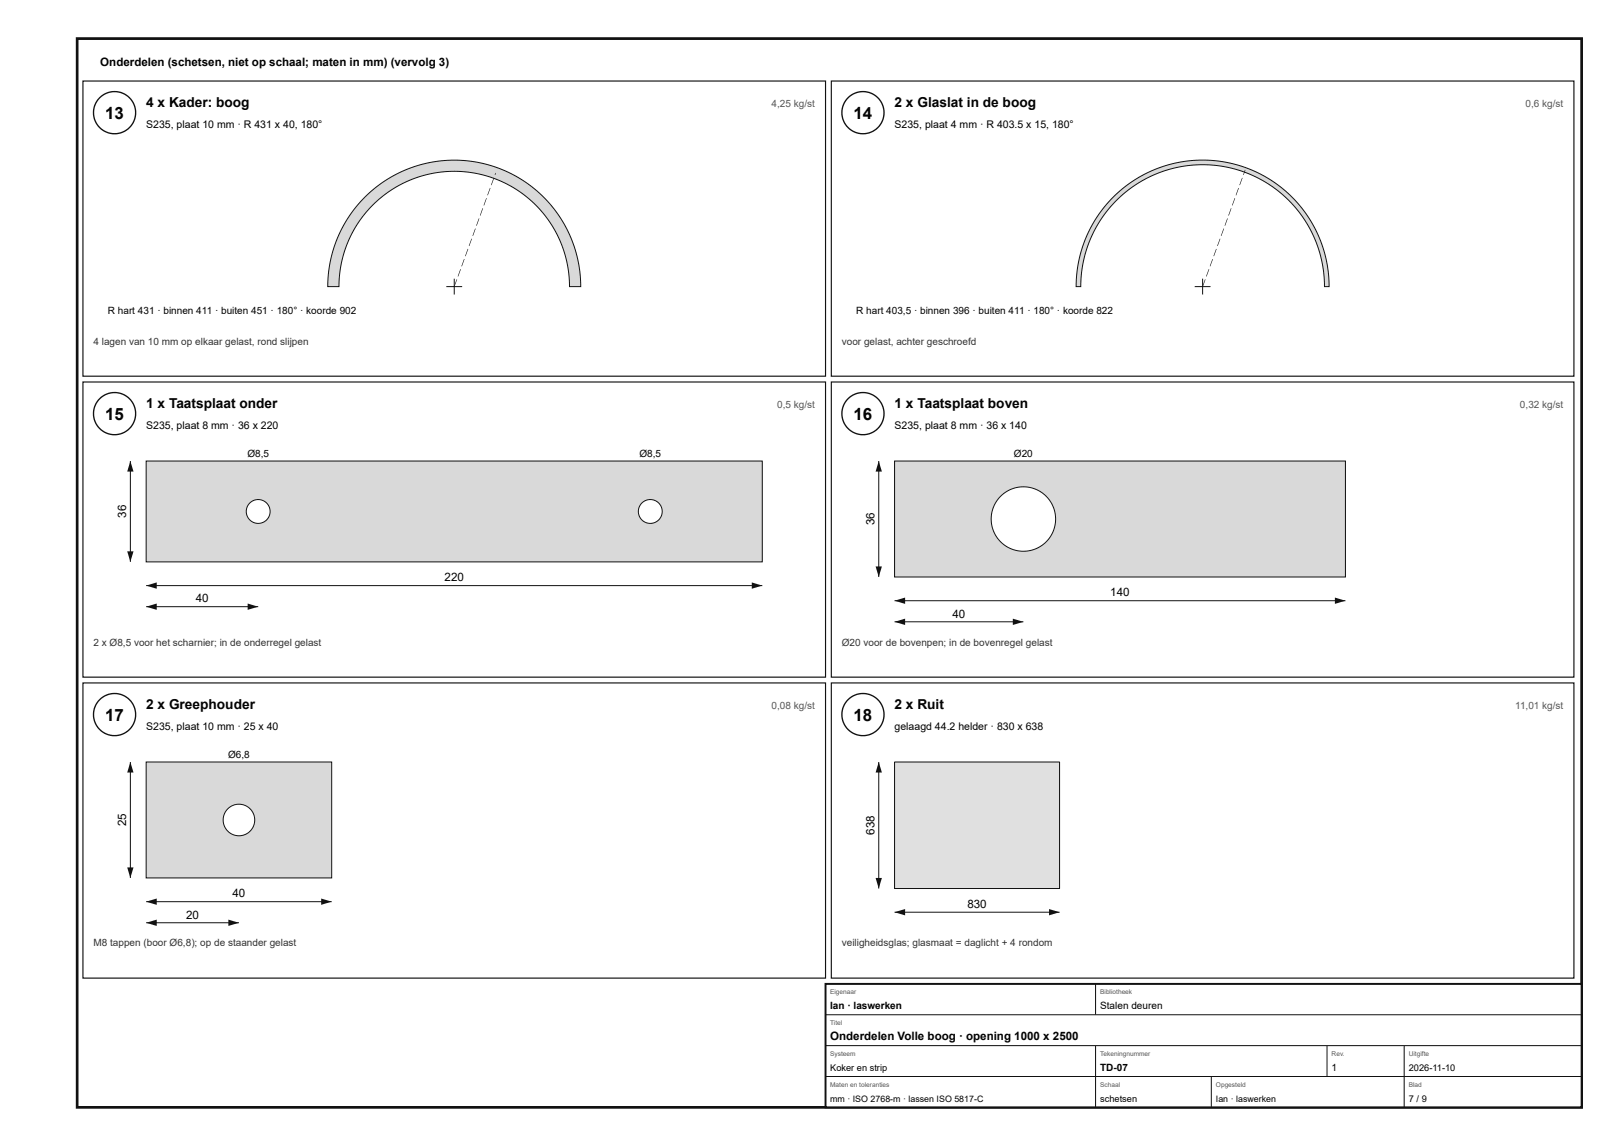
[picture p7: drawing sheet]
<svg xmlns="http://www.w3.org/2000/svg" width="420mm" height="297mm" viewBox="0 0 420 297" stroke-linecap="round" stroke-linejoin="round" font-family="sans-serif">
<path d="M20 10h390v277h-390z" fill="none" stroke="#111" stroke-width=".7" stroke-linecap="butt"/>
<path d="M21.5 21h192.5v76.5h-192.5z" fill="none" stroke="#111" stroke-width=".3"/>
<circle cx="29.7" cy="29.2" r="5.5" fill="#fff"/>
<circle cx="29.7" cy="29.2" r="5.5" fill="none" stroke="#111" stroke-width=".35"/>
<path d="M94.6 51.1l3.6-3.1 4.1-2.6 4.4-2 4.7-1.3 4.7-.6 4.9 .2 4.7 .8 4.6 1.5 4.3 2.2 3.9 2.7 3.5 3.4 3 3.8 2.4 4.2 1.7 4.5 1.1 4.7 .3 4.8h-2.9l-.1-2.9-.5-3.3-.8-2.8-1.1-3.1-1.4-2.6-1.7-2.8-1.9-2.3-2.3-2.4-4.4-3.3-4.9-2.4-5.3-1.5-5.5-.5-5.4 .5-5.3 1.5-4.9 2.4-4.4 3.3-2.3 2.4-1.9 2.3-1.6 2.4-1.5 3-1 2.7-.9 3.2-.4 2.9-.2 3.3h-2.9l.1-3.2 .5-3.2 .8-3.1 1.1-3.1 1.3-2.9 1.7-2.7 1.9-2.6z" fill="#d7dadc"/>
<path d="M94.6 51.1l3.6-3.1 4.1-2.6 4.4-2 4.7-1.3 4.7-.6 4.9 .2 4.7 .8 4.6 1.5 4.3 2.2 3.9 2.7 3.5 3.4 3 3.8 2.4 4.2 1.7 4.5 1.1 4.7 .3 4.8h-2.9l-.1-2.9-.5-3.3-.8-2.8-1.1-3.1-1.4-2.6-1.7-2.8-1.9-2.3-2.3-2.4-4.4-3.3-4.9-2.4-5.3-1.5-5.5-.5-5.4 .5-5.3 1.5-4.9 2.4-4.4 3.3-2.3 2.4-1.9 2.3-1.6 2.4-1.5 3-1 2.7-.9 3.2-.4 2.9-.2 3.3h-2.9l.1-3.2 .5-3.2 .8-3.1 1.1-3.1 1.3-2.9 1.7-2.7 1.9-2.6zM115.7 74.3h4.1M117.7 72.2v4.1" fill="none" stroke="#111" stroke-width=".26"/>
<path d="M118.4 72.4h.1l-.7 1.9h-.1zM119.3 69.7l.2 .1-.7 1.9-.2-.1zM120.3 67.1l.1 .1-.7 1.8h-.1zM121.2 64.5h.2l-.7 1.9h-.1zM122.2 61.9h.1l-.6 1.9-.2-.1zM123.2 59.2l.1 .1-.7 1.9-.1-.1zM124.1 56.6h.2l-.7 1.9h-.2zM125.1 54h.1l-.7 1.9-.1-.1zM126 51.3l.2 .1-.7 1.9-.1-.1zM127 48.7l.1 .1-.6 1.8h-.2zM128 46.1h.1l-.7 1.9h-.1zM128.4 44.8l.2 .1-.2 .5-.2-.1z" fill="#111"/>
<path d="M215.5 21h192.5v76.5h-192.5z" fill="none" stroke="#111" stroke-width=".3"/>
<circle cx="223.7" cy="29.2" r="5.5" fill="#fff"/>
<circle cx="223.7" cy="29.2" r="5.5" fill="none" stroke="#111" stroke-width=".35"/>
<path d="M288.6 51.1l3.6-3.2 4.1-2.5 4.4-2 4.7-1.3 4.7-.6 4.9 .1 4.7 .9 4.6 1.5 4.3 2.2 3.9 2.7 3.5 3.4 3 3.8 2.4 4.2 1.7 4.5 1.1 4.7 .3 4.8h-1.2l-.2-3.9-.6-3.4-1-3.4-1.4-3.2-1.3-2.4-1.7-2.5-3.6-4.1-2.3-2-2.6-1.8-2.6-1.5-2.5-1.2-2.6-.8-3-.8-3.1-.5-3.1-.1-3 .1-3.1 .5-2.7 .6-2.9 1-2.8 1.3-2.7 1.6-2.2 1.6-2.3 2-1.9 2-2 2.4-2.7 4.6-1.4 3.2-1 3.4-.6 3.4-.2 3.9h-1.2l.1-3.2 .5-3.2 .8-3.1 1.1-3.1 1.3-2.9 1.7-2.7 1.9-2.6z" fill="#d7dadc"/>
<path d="M288.6 51.1l3.6-3.2 4.1-2.5 4.4-2 4.7-1.3 4.7-.6 4.9 .1 4.7 .9 4.6 1.5 4.3 2.2 3.9 2.7 3.5 3.4 3 3.8 2.4 4.2 1.7 4.5 1.1 4.7 .3 4.8h-1.2l-.2-3.9-.6-3.4-1-3.4-1.4-3.2-1.3-2.4-1.7-2.5-3.6-4.1-2.3-2-2.6-1.8-2.6-1.5-2.5-1.2-2.6-.8-3-.8-3.1-.5-3.1-.1-3 .1-3.1 .5-2.7 .6-2.9 1-2.8 1.3-2.7 1.6-2.2 1.6-2.3 2-1.9 2-2 2.4-2.7 4.6-1.4 3.2-1 3.4-.6 3.4-.2 3.9h-1.2l.1-3.2 .5-3.2 .8-3.1 1.1-3.1 1.3-2.9 1.7-2.7 1.9-2.6zM309.7 74.3h4.1M311.7 72.2v4.1" fill="none" stroke="#111" stroke-width=".26"/>
<path d="M312.4 72.4h.1l-.7 1.9h-.1zM313.3 69.7l.2 .1-.7 1.9-.2-.1zM314.3 67.1l.1 .1-.7 1.8h-.1zM315.2 64.5h.2l-.7 1.9h-.1zM316.2 61.9h.1l-.6 1.9-.2-.1zM317.2 59.2l.1 .1-.7 1.9-.1-.1zM318.1 56.6h.2l-.7 1.9h-.2zM319.1 54h.1l-.7 1.9-.1-.1zM320 51.3l.2 .1-.7 1.9-.1-.1zM321 48.7l.1 .1-.6 1.8h-.2zM322 46.1h.1l-.7 1.9h-.1zM322.7 44l.2 .1-.5 1.3-.2-.1z" fill="#111"/>
<path d="M21.5 99h192.5v76.5h-192.5z" fill="none" stroke="#111" stroke-width=".3"/>
<circle cx="29.7" cy="107.2" r="5.5" fill="#fff"/>
<circle cx="29.7" cy="107.2" r="5.5" fill="none" stroke="#111" stroke-width=".35"/>
<path d="M37.9 119.5h159.7v26.1h-159.7z" fill="#d7dadc"/>
<path d="M37.9 119.5h159.7v26.1h-159.7z" fill="none" stroke="#111" stroke-width=".26"/>
<circle cx="66.9" cy="132.6" r="3.1" fill="#fff"/>
<circle cx="66.9" cy="132.6" r="3.1" fill="none" stroke="#111" stroke-width=".26"/>
<circle cx="168.6" cy="132.6" r="3.1" fill="#fff"/>
<g fill="none" stroke="#111" stroke-width=".26">
<path d="M37.9 151.8h159.7"/>
<circle cx="168.6" cy="132.6" r="3.1"/>
</g>
<g fill="#111">
<path d="M37.9 151.8l2.7-.9v1.7z"/>
<path d="M194.9 150.9l2.7 .9-2.7 .8z"/>
</g>
<path d="M33.8 119.5v26.1" fill="none" stroke="#111" stroke-width=".26"/>
<g fill="#111">
<path d="M33.8 119.5l.8 2.7h-1.6z"/>
<path d="M33 142.9h1.6l-.8 2.7z"/>
</g>
<path d="M37.9 157.2h29" fill="none" stroke="#111" stroke-width=".26"/>
<g fill="#111">
<path d="M37.9 157.2l2.7-.8v1.7z"/>
<path d="M64.2 156.4l2.7 .8-2.7 .9z"/>
</g>
<path d="M215.5 99h192.5v76.5h-192.5z" fill="none" stroke="#111" stroke-width=".3"/>
<circle cx="223.7" cy="107.2" r="5.5" fill="#fff"/>
<circle cx="223.7" cy="107.2" r="5.5" fill="none" stroke="#111" stroke-width=".35"/>
<path d="M231.9 119.5h116.9v30h-116.9z" fill="#d7dadc"/>
<path d="M231.9 119.5h116.9v30h-116.9z" fill="none" stroke="#111" stroke-width=".26"/>
<circle cx="265.3" cy="134.5" r="8.3" fill="#fff"/>
<g fill="none" stroke="#111" stroke-width=".26">
<path d="M231.9 155.7h116.9"/>
<circle cx="265.3" cy="134.5" r="8.3"/>
</g>
<g fill="#111">
<path d="M231.9 155.7l2.7-.8v1.6z"/>
<path d="M346 154.9l2.8 .8-2.8 .8z"/>
</g>
<path d="M227.8 119.5v30" fill="none" stroke="#111" stroke-width=".26"/>
<g fill="#111">
<path d="M227.8 119.5l.8 2.7h-1.6z"/>
<path d="M227 146.8h1.6l-.8 2.7z"/>
</g>
<path d="M231.9 161.2h33.4" fill="none" stroke="#111" stroke-width=".26"/>
<g fill="#111">
<path d="M231.9 161.2l2.7-.9v1.7z"/>
<path d="M262.5 160.3l2.8 .9-2.8 .8z"/>
</g>
<path d="M21.5 177h192.5v76.5h-192.5z" fill="none" stroke="#111" stroke-width=".3"/>
<circle cx="29.7" cy="185.2" r="5.5" fill="#fff"/>
<circle cx="29.7" cy="185.2" r="5.5" fill="none" stroke="#111" stroke-width=".35"/>
<path d="M37.9 197.5h48.1v30h-48.1z" fill="#d7dadc"/>
<path d="M37.9 197.5h48.1v30h-48.1z" fill="none" stroke="#111" stroke-width=".26"/>
<circle cx="61.9" cy="212.5" r="4.1" fill="#fff"/>
<g fill="none" stroke="#111" stroke-width=".26">
<path d="M37.9 233.7h48.1"/>
<circle cx="61.9" cy="212.5" r="4.1"/>
</g>
<g fill="#111">
<path d="M37.9 233.7l2.7-.8v1.6z"/>
<path d="M83.2 232.9l2.8 .8-2.8 .8z"/>
</g>
<path d="M33.8 197.5v30" fill="none" stroke="#111" stroke-width=".26"/>
<g fill="#111">
<path d="M33.8 197.5l.8 2.7h-1.6z"/>
<path d="M33 224.8h1.6l-.8 2.7z"/>
</g>
<path d="M37.9 239.2h24" fill="none" stroke="#111" stroke-width=".26"/>
<g fill="#111">
<path d="M37.9 239.2l2.7-.9v1.7z"/>
<path d="M59.2 238.3l2.7 .9-2.7 .8z"/>
</g>
<path d="M215.5 177h192.5v76.5h-192.5z" fill="none" stroke="#111" stroke-width=".3"/>
<circle cx="223.7" cy="185.2" r="5.5" fill="#fff"/>
<circle cx="223.7" cy="185.2" r="5.5" fill="none" stroke="#111" stroke-width=".35"/>
<path d="M231.9 197.5h42.8v32.8h-42.8z" fill="#d6e4e9"/>
<path d="M231.9 197.5h42.8v32.8h-42.8zM231.9 236.4h42.8" fill="none" stroke="#111" stroke-width=".26"/>
<g fill="#111">
<path d="M231.9 236.4l2.7-.8v1.6z"/>
<path d="M271.9 235.6l2.8 .8-2.8 .8z"/>
</g>
<path d="M227.8 197.5v32.8" fill="none" stroke="#111" stroke-width=".26"/>
<g fill="#111">
<path d="M227.8 197.5l.8 2.7h-1.6z"/>
<path d="M227 227.5h1.6l-.8 2.8z"/>
</g>
<path d="M214 255h196v32h-196z" fill="#fff"/>
<path d="M214 255h196v32h-196z" fill="none" stroke="#111" stroke-width=".5"/>
<path d="M284 255v8M214 263h196M214 271h196M214 279h196M284 271v16M314 279v8M344 271v8M364 271v16" fill="none" stroke="#111" stroke-width=".26"/>
<g font-size="4.4">
<text x="27.3" y="30.8">13</text>
<text x="221.3" y="30.8">14</text>
<text x="27.3" y="108.8">15</text>
<text x="221.3" y="108.8">16</text>
<text x="27.3" y="186.8">17</text>
<text x="221.3" y="186.8">18</text>
</g>
<g font-size="3.6">
<text x="37.9" y="27.8">4 x Kader: boog</text>
<text x="231.9" y="27.8">2 x Glaslat in de boog</text>
<text x="37.9" y="105.8">1 x Taatsplaat onder</text>
<text x="231.9" y="105.8">1 x Taatsplaat boven</text>
<text x="37.9" y="183.8">2 x Greephouder</text>
<text x="231.9" y="183.8">2 x Ruit</text>
</g>
<g font-size="3">
<text x="26" y="17">Onderdelen (schetsen, niet op schaal; maten in mm) (vervolg 3)</text>
<text x="32.7" y="134.2" transform="rotate(-90 32.7 134.2)">36</text>
<text x="226.7" y="136.2" transform="rotate(-90 226.7 136.2)">36</text>
<text x="115.2" y="150.7">220</text>
<text x="287.8" y="154.6">140</text>
<text x="50.7" y="156.1">40</text>
<text x="246.9" y="160.1">40</text>
<text x="32.7" y="214.2" transform="rotate(-90 32.7 214.2)">25</text>
<text x="226.7" y="216.4" transform="rotate(-90 226.7 216.4)">638</text>
<text x="60.3" y="232.6">40</text>
<text x="48.2" y="238.1">20</text>
<text x="250.8" y="235.3">830</text>
<text x="215.2" y="269.6">Onderdelen Volle boog · opening 1000 x 2500</text>
</g>
<g font-size="2.7">
<text x="37.9" y="33.3">S235, plaat 10 mm · R 431 x 40, 180°</text>
<text x="231.9" y="33.3">S235, plaat 4 mm · R 403.5 x 15, 180°</text>
<text x="37.9" y="111.3">S235, plaat 8 mm · 36 x 220</text>
<text x="231.9" y="111.3">S235, plaat 8 mm · 36 x 140</text>
<text x="37.9" y="189.3">S235, plaat 10 mm · 25 x 40</text>
<text x="231.9" y="189.3">gelaagd 44.2 helder · 830 x 638</text>
</g>
<g font-size="2.6" fill="#555">
<text x="200" y="27.8">4,25 kg/st</text>
<text x="395.5" y="27.8">0,6 kg/st</text>
<text x="201.5" y="105.8">0,5 kg/st</text>
<text x="394" y="105.8">0,32 kg/st</text>
<text x="200" y="183.8">0,08 kg/st</text>
<text x="392.8" y="183.8">11,01 kg/st</text>
</g>
<g font-size="2.6">
<text x="28" y="81.5">R hart 431 · binnen 411 · buiten 451 · 180° · koorde 902</text>
<text x="222" y="81.5">R hart 403,5 · binnen 396 · buiten 411 · 180° · koorde 822</text>
<text x="64.1" y="118.4">Ø8,5</text>
<text x="165.8" y="118.4">Ø8,5</text>
<text x="262.8" y="118.4">Ø20</text>
<text x="59.1" y="196.4">Ø6,8</text>
<text x="215.2" y="261.6">Ian · laswerken</text>
<text x="285.2" y="261.6">Stalen deuren</text>
<text x="285.2" y="277.6">TD-07</text>
<text x="345.2" y="277.6">1</text>
</g>
<g font-size="2.6" fill="#333">
<text x="24.2" y="89.3">4 lagen van 10 mm op elkaar gelast, rond slijpen</text>
<text x="218.2" y="89.3">voor gelast, achter geschroefd</text>
<text x="24.2" y="167.3">2 x Ø8,5 voor het scharnier; in de onderregel gelast</text>
<text x="218.2" y="167.3">Ø20 voor de bovenpen; in de bovenregel gelast</text>
<text x="24.2" y="245.3">M8 tappen (boor Ø6,8); op de staander gelast</text>
<text x="218.2" y="245.3">veiligheidsglas; glasmaat = daglicht + 4 rondom</text>
</g>
<g font-size="2.4">
<text x="215.2" y="277.6">Koker en strip</text>
<text x="365.2" y="277.6">2026-11-10</text>
<text x="285.2" y="285.6">schetsen</text>
<text x="365.2" y="285.6">7 / 9</text>
</g>
<g font-size="2.3">
<text x="215.2" y="285.6">mm · ISO 2768-m · lassen ISO 5817-C</text>
<text x="315.2" y="285.6">Ian · laswerken</text>
</g>
<g font-size="1.7" fill="#555">
<text x="215.2" y="257.6">Eigenaar</text>
<text x="285.2" y="257.6">Bibliotheek</text>
<text x="215.2" y="265.6">Titel</text>
<text x="215.2" y="273.6">Systeem</text>
<text x="285.2" y="273.6">Tekeningnummer</text>
<text x="345.2" y="273.6">Rev.</text>
<text x="365.2" y="273.6">Uitgifte</text>
<text x="215.2" y="281.6">Maten en toleranties</text>
<text x="285.2" y="281.6">Schaal</text>
<text x="315.2" y="281.6">Opgesteld</text>
<text x="365.2" y="281.6">Blad</text>
</g>
</svg>
